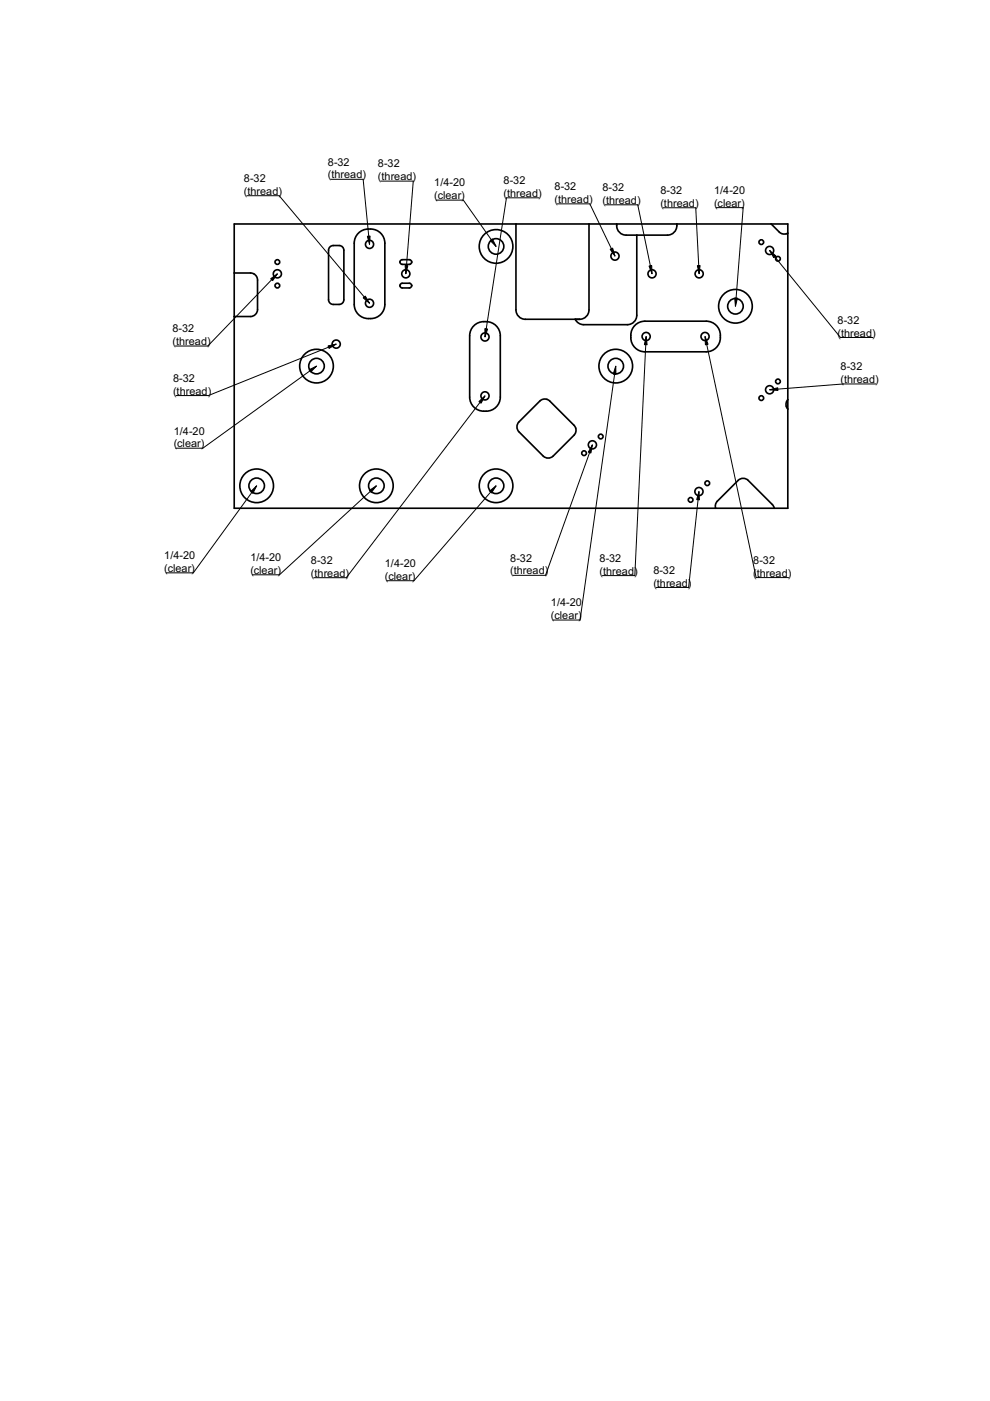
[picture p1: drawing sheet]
<svg xmlns="http://www.w3.org/2000/svg" width="210mm" height="297mm" viewBox="0 0 210 297" stroke-linecap="round" stroke-linejoin="round" font-family="sans-serif">
<g fill="none" stroke="#000" stroke-width=".35">
<path d="M49.7 57.9l3.9 .1a1.5 1.5 0 0 1 1 1.4v6.2a1.5 1.5 0 0 1-1.5 1.5h-3.4M49.7 47.5h117.3v60.3h-117.3zM70 52.4a2.16 2.16 0 0 1 2.8 .3l.1 10.8a1 1 0 0 1-1 1h-1.2a1 1 0 0 1-1-1v-10.4zM76.2 49.2a3.3 3.3 0 0 1 5.4 2.4v12.9a3.3 3.3 0 0 1-3.3 3.1 3.3 3.3 0 0 1-3.2-3.1v-12.9a2.99 2.99 0 0 1 1.1-2.4zM84.8 55.6l.2-.5h.3h1.5l.4 .2 .1 .3M84.8 55.6l.1 .2 .4 .3h1.5l.2-.1 .3-.4M84.8 55.6h.1M87.3 55.6h.1M109.4 47.5v18.2a2 2 0 0 0 2 2h11.5a2 2 0 0 0 2-2v-18.2M130.8 47.5a2.05 2.05 0 0 0 2 2.4h8.7a2.04 2.04 0 0 0 2-2.4M135 49.9v16.9a2 2 0 0 1-2 2h-9.2a2 2 0 0 1-1.8-1.1M163.5 47.5l1.7 1.7a1.5 1.5 0 0 0 1.8 .2"/>
<path d="M84.8 60.6l.2-.5h.3h1.5h.2l.3 .5M84.8 60.6l.1 .2 .4 .3h1.5l.2-.1 .3-.4M84.8 60.6h.1M87.3 60.6h.1M100.7 68.9a3.3 3.3 0 0 1 5.4 2.3v13a3.3 3.3 0 0 1-3.3 3 3.3 3.3 0 0 1-3.2-3v-13a2.99 2.99 0 0 1 1.1-2.3zM134.9 68.8l1.2-.6 .6-.1h13a3.3 3.3 0 0 1 3 3.2 3.3 3.3 0 0 1-3 3.3h-13a3.3 3.3 0 0 1-2.9-2.3 3.3 3.3 0 0 1 1.1-3.5zM114.4 85a1.5 1.5 0 0 1 2.2 0l5.4 5.6a1.5 1.5 0 0 1-.3 1.7l-4.4 4.4a1.5 1.5 0 0 1-2.1 0l-5.2-5.1a1.5 1.5 0 0 1 0-2.2zM167 84.7a1.5 1.5 0 0 0 0 2M151.7 107.8a1.5 1.5 0 0 1 .4-1.5l4.4-4.5a1.5 1.5 0 0 1 2.1 0l5.2 5.2 .4 .8"/>
<circle cx="58.8" cy="58.1" r=".86"/>
<circle cx="58.8" cy="55.6" r=".5"/>
<circle cx="78.3" cy="51.8" r=".86"/>
<circle cx="86" cy="58.1" r=".86"/>
<circle cx="105.2" cy="52.2" r="3.6"/>
<circle cx="105.2" cy="52.2" r="1.65"/>
<circle cx="130.4" cy="54.3" r=".86"/>
<circle cx="138.2" cy="58.1" r=".86"/>
<circle cx="148.2" cy="58.1" r=".86"/>
<circle cx="161.4" cy="51.3" r=".5"/>
<circle cx="163.2" cy="53.1" r=".86"/>
<circle cx="164.9" cy="54.9" r=".5"/>
<circle cx="58.8" cy="60.6" r=".5"/>
<circle cx="67.1" cy="77.6" r="3.6"/>
<circle cx="67.1" cy="77.6" r="1.65"/>
<circle cx="71.3" cy="73" r=".86"/>
<circle cx="78.3" cy="64.3" r=".86"/>
<circle cx="102.8" cy="71.4" r=".86"/>
<circle cx="130.6" cy="77.6" r="3.6"/>
<circle cx="130.6" cy="77.6" r="1.65"/>
<circle cx="137" cy="71.3" r=".86"/>
<circle cx="149.5" cy="71.3" r=".86"/>
<circle cx="155.9" cy="64.9" r="3.6"/>
<circle cx="155.9" cy="64.9" r="1.65"/>
<circle cx="102.8" cy="83.9" r=".86"/>
<circle cx="123.8" cy="96.1" r=".5"/>
<circle cx="125.6" cy="94.3" r=".86"/>
<circle cx="127.4" cy="92.5" r=".5"/>
<circle cx="161.4" cy="84.4" r=".5"/>
<circle cx="163.2" cy="82.6" r=".86"/>
<circle cx="164.9" cy="80.9" r=".5"/>
<circle cx="54.4" cy="103" r="3.6"/>
<circle cx="54.4" cy="103" r="1.65"/>
<circle cx="79.8" cy="103" r="3.6"/>
<circle cx="79.8" cy="103" r="1.65"/>
<circle cx="105.2" cy="103" r="3.6"/>
<circle cx="105.2" cy="103" r="1.65"/>
<circle cx="146.4" cy="106" r=".5"/>
<circle cx="148.2" cy="104.2" r=".86"/>
<circle cx="150" cy="102.5" r=".5"/>
</g>
<g fill="none" stroke="#000" stroke-width=".21">
<path d="M70.1 38h6.9l1.3 13.8M80.8 38.4h6.8l-1.6 19.7M52.3 41.5h6.9l19.1 22.8M58.8 58.1l-14.7 15.3h-6.9M92.5 42.4h5.7l7 9.8M114.2 41.9h-6.8l-4.6 29.5M118.2 43.2h6.9l5.3 11.1M128.3 43.4h6.9l3 14.7M140.6 44h6.9l.7 14.1M151.8 44h5.8l-1.7 20.9M163.2 53.1l15 18.5h6.9M67.1 77.6l-24.1 17.4h-5.7"/>
<path d="M71.3 73l-27.1 10.9h-6.9M108.3 77.6h.1M130.6 77.6l-7.6 53.9h-5.8M137 71.3l-2.4 50.7h-6.9M149.5 71.3l10.8 51.2h6.9M102.8 83.9l-29.4 38.6h-6.8M125.6 94.3l-9.9 27.7h-6.9M185.7 81.4h-6.9l-15.6 1.2M54.4 103l-13.4 18.5h-5.8M79.8 103l-20.6 18.9h-5.7M105.2 103l-17.4 20.1h-5.8M148.2 104.2l-2.2 20.4h-6.9"/>
</g>
<g fill="#000" stroke="#000" stroke-width=".21">
<path d="M57.4 59.1l1.4-1-1 1.4zM77.9 50.1l.6-.1-.2 1.8zM85.9 56.3h.6l-.5 1.8zM103.9 51l.5-.3 .8 1.5zM129.4 52.8l.5-.2 .5 1.7zM137.6 56.4l.6-.1v1.8zM147.9 56.3h.5l-.2 1.8zM163.2 53.1l1.3 1.2-.4 .3zM65.5 78.4l1.6-.8-1.2 1.3zM69.6 73.3l1.7-.3-1.5 .9zM77 63.1l.4-.3 .9 1.5zM102.8 69.7l.6 .1-.6 1.6z"/>
<path d="M130.6 77.6v1.8l-.6-.1zM137 71.3l.2 1.8h-.6zM149.5 71.3l.6 1.7-.5 .1zM155.8 63.2h.6l-.5 1.7zM101.5 85.1l1.3-1.2-.8 1.6zM125.6 94.3l-.3 1.8-.6-.2zM163.2 82.6l1.7-.4v.6zM53.2 104.2l1.2-1.2-.8 1.6zM78.3 104l1.5-1-1.1 1.4zM103.8 104.1l1.4-1.1-.9 1.5zM148.2 104.2l.1 1.8-.6-.1z"/>
</g>
<g font-size="2.3">
<text x="69.5" y="35.1">8-32</text>
<text x="80.1" y="35.5">8-32</text>
<text x="51.7" y="38.6">8-32</text>
<text x="51.7" y="41.3">(thread)</text>
<text x="69.5" y="37.8">(thread)</text>
<text x="80.1" y="38.2">(thread)</text>
<text x="92.1" y="39.5">1/4-20</text>
<text x="106.8" y="39">8-32</text>
<text x="106.8" y="41.7">(thread)</text>
<text x="117.6" y="40.3">8-32</text>
<text x="127.7" y="40.5">8-32</text>
<text x="140" y="41.2">8-32</text>
<text x="151.4" y="41.1">1/4-20</text>
<text x="92.1" y="42.2">(clear)</text>
<text x="117.6" y="43">(thread)</text>
<text x="127.7" y="43.2">(thread)</text>
<text x="140" y="43.8">(thread)</text>
<text x="151.4" y="43.8">(clear)</text>
<text x="36.6" y="70.5">8-32</text>
<text x="177.6" y="68.7">8-32</text>
<text x="177.6" y="71.4">(thread)</text>
<text x="36.6" y="73.2">(thread)</text>
<text x="36.7" y="81">8-32</text>
<text x="36.7" y="83.7">(thread)</text>
<text x="178.2" y="78.5">8-32</text>
<text x="178.2" y="81.2">(thread)</text>
<text x="36.8" y="92.1">1/4-20</text>
<text x="36.8" y="94.8">(clear)</text>
<text x="34.8" y="118.6">1/4-20</text>
<text x="53.1" y="119">1/4-20</text>
<text x="65.9" y="119.6">8-32</text>
<text x="108.2" y="119.1">8-32</text>
<text x="127.1" y="119.1">8-32</text>
<text x="159.7" y="119.6">8-32</text>
<text x="34.8" y="121.3">(clear)</text>
<text x="53.1" y="121.7">(clear)</text>
<text x="65.9" y="122.3">(thread)</text>
<text x="81.6" y="120.2">1/4-20</text>
<text x="81.6" y="122.9">(clear)</text>
<text x="108.2" y="121.8">(thread)</text>
<text x="127.1" y="121.8">(thread)</text>
<text x="138.5" y="121.7">8-32</text>
<text x="138.5" y="124.4">(thread)</text>
<text x="159.7" y="122.3">(thread)</text>
<text x="116.8" y="128.6">1/4-20</text>
<text x="116.8" y="131.3">(clear)</text>
</g>
</svg>
